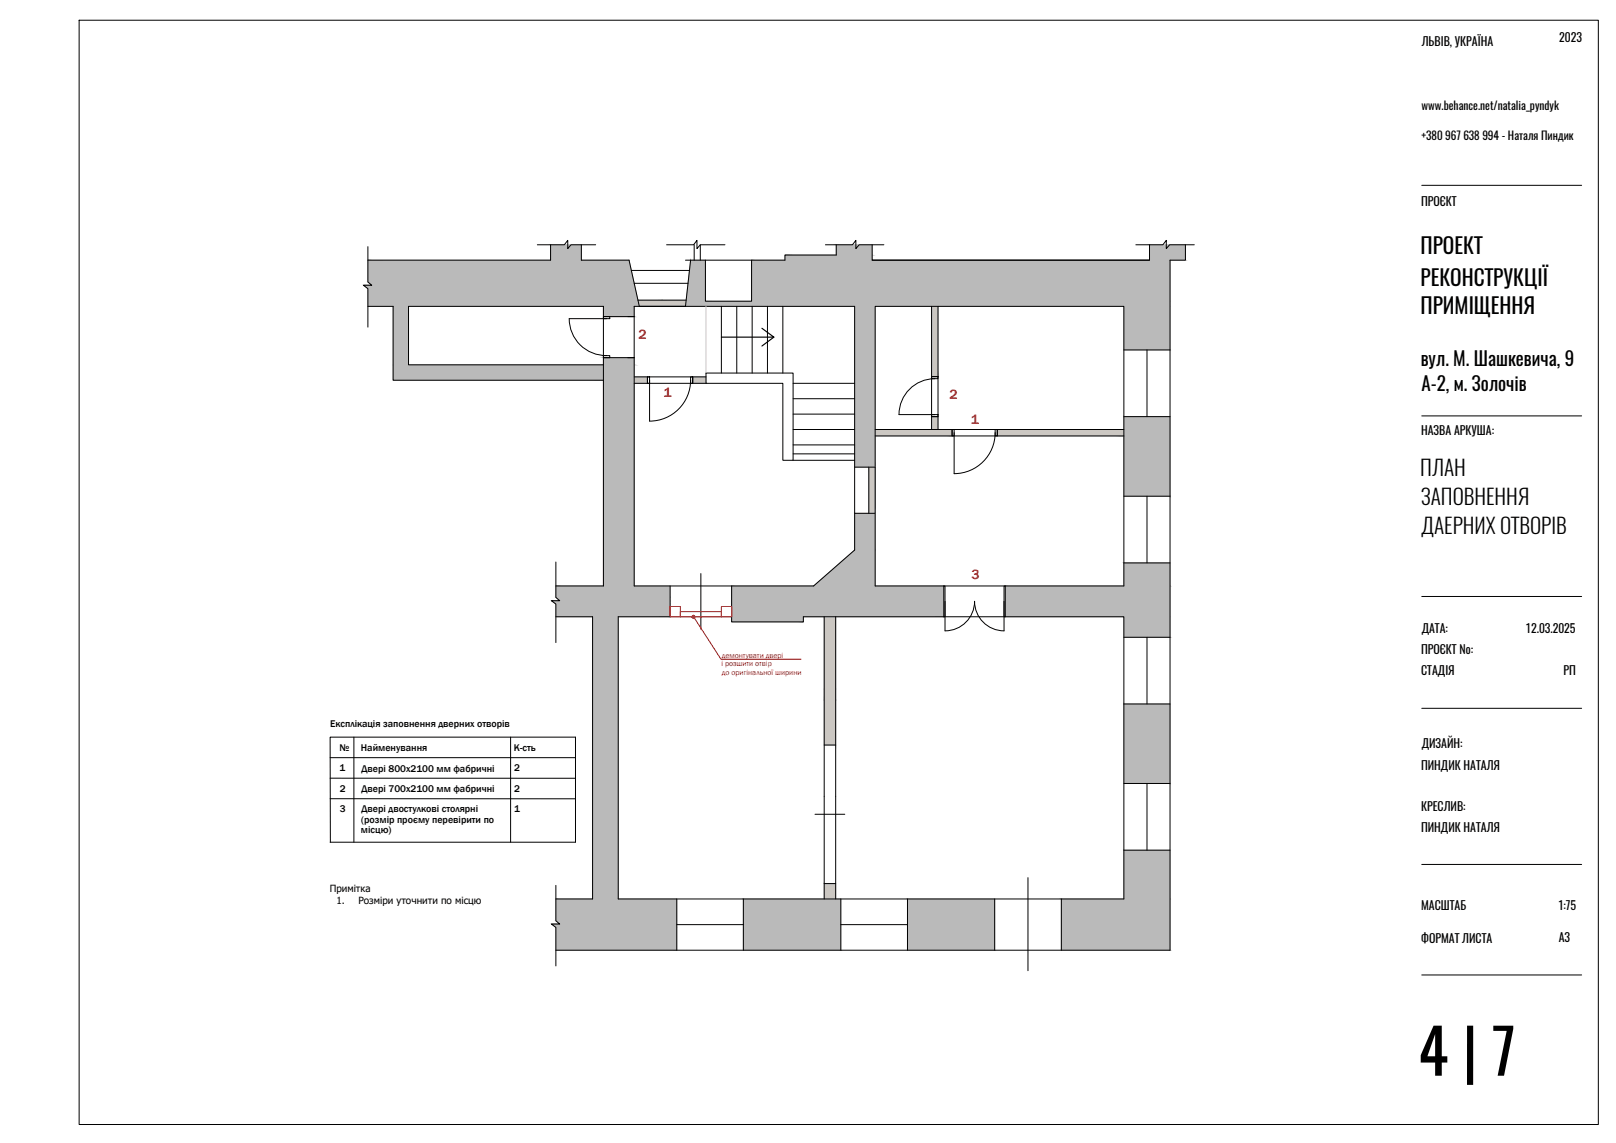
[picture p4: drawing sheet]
<svg xmlns="http://www.w3.org/2000/svg" width="420mm" height="297mm" viewBox="0 0 420 297" stroke-linecap="round" stroke-linejoin="round" font-family="sans-serif">
<!-- layer: 0 -->
<g fill="#bababa" stroke="#bababa" stroke-width=".26">
<path d="M217.4 63.6l9.4 2.7v-2.7zM217.4 63.6l9.4 2.7h-9.4z"/>
<path d="M298.9 63.6l9.3 4v-4zM298.9 63.6l9.3 4h-9.3z"/>
<path d="M204.1 66.3l22.7 1.3v-1.3zM204.1 66.3l22.7 1.3h-22.7z"/>
<path d="M143.2 63.6l8 4v-4zM143.2 63.6l8 4h-8z"/>
<path d="M95.7 67.6l69.1 5.7-1.2-5.7zM95.7 67.6l69.1 5.7h-69.1z"/>
<path d="M95.7 73.3l69.3 .8-.2-.8zM95.7 73.3l69.3 .8h-68.4z"/>
<path d="M94.5 74.1l70.7 .9-.2-.9zM94.5 74.1l70.7 .9h-69.5z"/>
<path d="M195.4 67.6l108.8 10.7v-10.7zM195.4 67.6l108.8 10.7h-108.8z"/>
<path d="M179.6 67.6l3.8 10.7v-10.7zM179.6 67.6l3.8 10.7h-5z"/>
<path d="M178.4 78.3l125.8 1.3v-1.3zM178.4 78.3l125.8 1.3h-126z"/>
<path d="M95.7 75l70.5 4.6-1-4.6zM95.7 75l70.5 4.6h-70.5z"/>
<path d="M156.9 79.6l8 2.7v-2.7zM156.9 79.6l8 2.7h-8z"/>
<path d="M292.2 79.6l12 11.3v-11.3zM292.2 79.6l12 11.3h-12z"/>
<path d="M156.9 92.9l8 1.9v-1.9zM156.9 92.9l8 1.9h-8z"/>
<path d="M102.2 79.6l4 15.2v-15.2zM102.2 79.6l4 15.2h-4z"/>
<path d="M156.9 94.8l8 4v-4zM156.9 94.8l8 4h-8z"/>
<path d="M102.2 94.8l54.7 4v-4zM102.2 94.8l54.7 4h-54.7z"/>
<path d="M222.2 79.6l5.3 41.8v-41.8zM222.2 79.6l5.3 41.8h-5.3z"/>
<path d="M292.2 108.3l12 20.7v-20.7zM292.2 108.3l12 20.7h-12z"/>
<path d="M222.2 133.4l5.3 9.5v-9.5zM222.2 133.4l5.3 9.5h-5.3z"/>
<path d="M292.2 146.3l12 6v-6zM292.2 146.3l12 6h-12z"/>
<path d="M222.2 142.9l5.3 9.4v-9.4zM211.5 152.3l10.7-9.4 5.3 9.4z"/>
<path d="M156.9 98.8l8 53.5v-53.5zM156.9 98.8l8 53.5h-8z"/>
<path d="M144.5 152.3l29.7 2.9v-2.9zM144.5 152.3l29.7 2.9h-29.7z"/>
<path d="M144.5 155.2l29.7 .9v-.9zM144.5 155.2l29.7 .9h-28.7z"/>
<path d="M143.4 156.1l30.8 .9v-.9zM143.4 156.1l30.8 .9h-29.7z"/>
<path d="M261.4 152.3l42.8 8v-8zM261.4 152.3l42.8 8h-42.8z"/>
<path d="M190.2 152.3l55.2 8v-8zM190.2 152.3l55.2 8h-55.2z"/>
<path d="M144.5 157l29.7 3.3v-3.3zM144.5 157l29.7 3.3h-29.7z"/>
<path d="M190.2 160.3l18.7 1.3v-1.3zM190.2 160.3l18.7 1.3h-18.7z"/>
<path d="M292.2 160.3l12 5.3v-5.3zM292.2 160.3l12 5.3h-12z"/>
<path d="M292.2 183l12 20.6v-20.6zM292.2 183l12 20.6h-12z"/>
<path d="M292.2 220.9l12 12.7v-12.7zM292.2 220.9l12 12.7h-12z"/>
<path d="M154.1 160.3l6.6 73.3v-73.3zM154.1 160.3l6.6 73.3h-6.6z"/>
<path d="M144.5 233.6l31.5 5.7v-5.7zM144.5 233.6l31.5 5.7h-31.5z"/>
<path d="M144.5 239.3l31.5 .8v-.8zM144.5 239.3l31.5 .8h-30.5z"/>
<path d="M143.4 240.1l32.6 .9v-.9zM143.4 240.1l32.6 .9h-31.5z"/>
<path d="M275.9 233.6l28.3 13.3v-13.3zM275.9 233.6l28.3 13.3h-28.3z"/>
<path d="M235.9 233.6l22.7 13.3v-13.3zM235.9 233.6l22.7 13.3h-22.7z"/>
<path d="M193.3 233.6l25.3 13.3v-13.3zM193.3 233.6l25.3 13.3h-25.3z"/>
<path d="M144.5 241l31.5 5.9v-5.9zM144.5 241l31.5 5.9h-31.5z"/>
</g>
<g fill="none" stroke="#000" stroke-width=".26">
<path d="M20.6 5.3h395v286.9h-395zM95.7 79.6h6.5v19.2h54.7M95.7 64.1v9.2l.9 .8h-2.1l1.2 .9v10M139.7 63.6h7l.9-1.1v2.1l.9-1h6.4M143.2 63.6v4h-47.5M151.2 63.6v4h12.4l2.6 12M164.1 70.3h15.2M164.9 79.6h57.3v63.3l-10.7 9.4h-46.6zM164.9 73.6h14M165.9 78h12.5M173.3 63.6h7l.9-1.1v2.1l.9-1h6.4M179.6 67.6l-1.4 12"/>
<path d="M180.5 63.6v4M182.1 63.6v4M183.4 67.6v10.7h12v-10.7M187.6 79.6v17.4M191.6 79.6v17.4M195.6 79.6v17.4M199.5 79.6v17.4M203.5 79.6v17.4M214.6 63.6h7l.9-1.1v2.1l.9-1h6.4M217.4 63.6v2.7h-13.3v1.3h-25.9M226.8 63.6v4h72.1v-4M226.8 67.6h72.1"/>
<path d="M227.5 79.6h64.7v72.7h-64.7zM242.2 79.6v32M243.9 79.6v32M295.3 63.6h7l.9-1.1v2.1l.9-1h6.4M308.2 63.6v4h-4v179.3h-159.7M156.9 94.8h-50.7v-15.2h50.7v72.7h-12.4M156.9 92.4h1.6v.5h-1.6zM156.9 82.3h1.6v.5h-1.6zM156.9 82.3h8M156.9 92.9h8M157.7 82.8h-9.7a9.6 9.6 0 0 0 9.7 9.6M164.9 99.6h18.7"/>
<path d="M164.9 97.9h18.7M168.3 97.9h.6v1.7h-.6zM168.3 97.9v1.7M179.6 97.9h.5v1.7h-.5zM179.6 98.8a10.7 10.7 0 0 1-10.7 10.6v-10.6M180.1 97.9v1.7M183.6 97h22.6v22.6h-2.7v-20h-19.9zM206.2 99.6h16M242.2 97.9h1.7v.5h-1.7zM242.2 97.9h1.7M243.1 98.4a9.3 9.3 0 0 0-9.4 9.3M292.2 90.9h12"/>
<path d="M298.2 90.9v17.4M206.2 103.6h16M206.2 107.6h16M206.2 111.6h16M206.2 115.6h16M206.2 119.6h16M206.2 117.9h16M227.5 111.6h64.7M227.5 113.3h64.7M233.7 107.7h9.4M242.2 107.7h1.7v.6h-1.7zM242.2 108.3h1.7"/>
<path d="M247.5 111.6h.6v1.7h-.6zM247.5 111.6v1.7M258.7 111.6h.6v1.7h-.6zM258.7 112.4a10.7 10.7 0 0 1-10.6 10.7v-10.7M259.3 111.6v1.7M292.2 108.3h12M222.2 121.4h5.3v12h-5.3M225.9 121.4v12M292.2 129h12M298.2 129v17.3M144.5 146.1v9.1l1 .9h-2.1l1.1 .9v10M174.2 152.3v8"/>
<path d="M182.2 149.1v14.4M190.2 152.3v8M245.4 152.3h.3v8h-.3zM245.7 156.3v7.6a7.7 7.7 0 0 0 7.7-7.6 7.7 7.7 0 0 0 7.7 7.6l-.1-7.6M261 152.3h.4v8h-.4zM292.2 146.3h12M144.5 160.3h9.6v73.3h-9.6M160.7 160.3h29.5v1.3h18.7v-1.3h83.3v73.3h-131.5zM214.3 160.3v73.3M217.3 160.3v73.3M292.2 165.6h12M298.2 165.6v17.4"/>
<path d="M85.8 196.9h63.8M92 191.6v27.3M132.8 191.6v27.3M214.3 193.6h3M292.2 183h12M85.8 218.9h63.8v-27.3h-63.8l.1 27.3M85.8 202.2l63.8 .1M85.8 207.6h63.8M211.9 211.6h7.7M292.2 203.6h12M298.2 203.6v17.3M144.5 230.1v9.2l1 .8h-2.1l1.1 .9v10"/>
<path d="M176 233.6v13.3M193.3 233.6v13.3M214.3 229.6h3M218.6 233.6v13.3M235.9 233.6v13.3M258.6 233.6v13.3M267.3 228.1v24.2M275.9 233.6v13.3M292.2 220.9h12M176 240.3h17.3M218.6 240.3h17.3"/>
</g>
<g fill="#cbc7c2" stroke="#cbc7c2" stroke-width=".26">
<path d="M214.3 179.1v2.8z"/>
<path d="M214.3 229.6l3 4v-4zM214.3 229.6l3 4h-3z"/>
<path d="M214.3 160.3l3 18.8v-18.8zM214.3 160.3l3 18.8h-3z"/>
<path d="M214.4 179.1l2.9 2.8v-2.8zM214.4 179.1l2.9 2.8h-2.9z"/>
<path d="M214.3 181.9l3 11.7v-11.7zM214.3 181.9l3 11.7h-3z"/>
<path d="M242.2 79.6l1.7 18.3v-18.3zM242.2 79.6l1.7 18.3h-1.7z"/>
<path d="M242.2 108.3l1.7 3.3v-3.3zM242.2 108.3l1.7 3.3h-1.7z"/>
<path d="M259.3 111.6l32.9 1.7v-1.7zM259.3 111.6l32.9 1.7h-32.9z"/>
<path d="M227.5 111.6l20 1.7v-1.7zM227.5 111.6l20 1.7h-20z"/>
<path d="M172.1 78l6.1 1.6 .2-1.6zM172.1 78l6.1 1.6h-6.1z"/>
<path d="M165.9 78l6.2 1.6v-1.6zM165.9 78l6.2 1.6h-5.9z"/>
<path d="M180.1 97.9l3.5 1.7v-1.7zM180.1 97.9l3.5 1.7h-3.5z"/>
<path d="M164.9 97.9l3.4 1.7v-1.7zM164.9 97.9l3.4 1.7h-3.4z"/>
<path d="M225.9 121.4l1.6 12v-12zM225.9 121.4l1.6 12h-1.6z"/>
</g>
<path d="M198.1 85.3l3.1 2.3h-13.6M201.2 87.6l-3.1 2.3" fill="none" stroke="#000" stroke-width=".3"/>
<path d="M183.6 79.6v17.4" fill="none" stroke="#c7c8ca" stroke-width=".26"/>
<path d="M174.2 157.6h2.7v2.7h-2.7zM176.9 158.9h10.7v1.4h-10.7zM187.6 157.6h2.6v2.7h-2.6zM180.5 160.6l7 10.7h20.8" fill="none" stroke="#f00" stroke-width=".26"/>
<g fill="#f00" stroke="#f00" stroke-width=".26">
<path d="M180.1 160l-.1 .1 .3 .2zM180 160.1l.3 .2h-.3zM180 160.3v.2l.3-.2z"/>
<path d="M180 160.5l.1 .1 .2-.3zM180.3 160.3v.3h-.2zM180.3 160.3v.3h.2z"/>
<path d="M180.3 160.3l.2 .3 .1-.2zM180.3 160.3h.3v.1zM180.3 160.3h.3v-.2z"/>
<path d="M180.5 160l-.2 .3 .3-.2zM180.3 159.9l.2 .1-.2 .3zM180.1 160l.2 .3v-.4z"/>
</g>
<!-- layer: ds_heavy -->
<path d="M369.7 48.2h41.5M369.7 108.1h41.5M369.7 155h41.5M369.7 184.1h41.5M369.7 224.6h41.5M369.7 253.4h41.5" fill="none" stroke="#000" stroke-width=".26"/>
<text font-size="16.1" x="368.7" y="279.6">4 | 7</text>
<g font-size="5.6">
<text x="369.3" y="66.1">ПРОЕКТ</text>
<text x="369.3" y="74.4">РЕКОНСТРУКЦІЇ</text>
<text x="369.3" y="81.7">ПРИМІЩЕННЯ</text>
</g>
<g font-size="5.5">
<text x="369.3" y="123.6">ПЛАН</text>
<text x="369.4" y="131.1">ЗАПОВНЕННЯ</text>
<text x="369.6" y="138.7">ДАЕРНИХ ОТВОРІВ</text>
</g>
<g font-size="4.9">
<text x="369.4" y="95">вул. М. Шашкевича, 9</text>
<text x="369.6" y="101.7">А-2, м. Золочів</text>
</g>
<g font-size="3.6" fill="#f00">
<text x="166" y="88.2">2</text>
<text x="172.5" y="103.2">1</text>
<text x="246.9" y="103.6">2</text>
<text x="252.5" y="110.3">1</text>
<text x="252.6" y="150.4">3</text>
</g>
<g font-size="3.1">
<text x="405.4" y="11">2023</text>
<text x="369.7" y="12.1">ЛЬВІВ, УКРАЇНА</text>
<text x="369.5" y="53.6">ПРОЄКТ</text>
<text x="369.5" y="113.1">НАЗВА АРКУША:</text>
<text x="369.6" y="164.5">ДАТА:</text>
<text x="396.7" y="164.5">12.03.2025</text>
<text x="369.5" y="170">ПРОЄКТ №:</text>
<text x="369.5" y="175.4">СТАДІЯ</text>
<text x="406.5" y="175.3">РП</text>
<text x="369.6" y="194.4">ДИЗАЙН:</text>
<text x="369.5" y="200">ПИНДИК НАТАЛЯ</text>
<text x="369.5" y="210.9">КРЕСЛИВ:</text>
<text x="369.5" y="216.3">ПИНДИК НАТАЛЯ</text>
<text x="369.5" y="236.4">МАСШТАБ</text>
<text x="405.1" y="236.4">1:75</text>
<text x="369.5" y="245">ФОРМАТ ЛИСТА</text>
<text x="405.3" y="244.7">A3</text>
</g>
<g font-size="3">
<text x="369.6" y="28.5">www.behance.net/natalia_pyndyk</text>
<text x="369.6" y="36.5">+380 967 638 994 - Наталя Пиндик</text>
</g>
<g font-size="2.6">
<text x="85.8" y="188.9">Експлікація заповнення дверних отворів</text>
<text x="88.2" y="195.1">№</text>
<text x="93.8" y="195.2">Найменування</text>
<text x="133.6" y="195.1">К-сть</text>
<text x="88.2" y="200.4">1</text>
<text x="94" y="200.5">Двері 800х2100 мм фабричні</text>
<text x="133.7" y="200.4">2</text>
<text x="88.3" y="205.7">2</text>
<text x="94" y="205.9">Двері 700х2100 мм фабричні</text>
<text x="133.7" y="205.7">2</text>
<text x="88.4" y="211.1">3</text>
<text x="93.9" y="213.8">(розмір проєму перевірити по</text>
<text x="94" y="211.1">Двері двостулкові столярні</text>
<text x="133.6" y="211.1">1</text>
<text x="93.9" y="216.4">місцю)</text>
<text x="85.7" y="231.8">Примітка</text>
<text x="87.5" y="234.9">1.</text>
<text x="93.2" y="234.9">Розміри уточнити по місцю</text>
</g>
<g font-size="2" fill="#f00">
<text x="187.6" y="173.2">і розшити отвір</text>
<text x="187.7" y="171">демонтувати двері</text>
<text x="187.7" y="175.5">до оригінальної ширини</text>
</g>
</svg>
